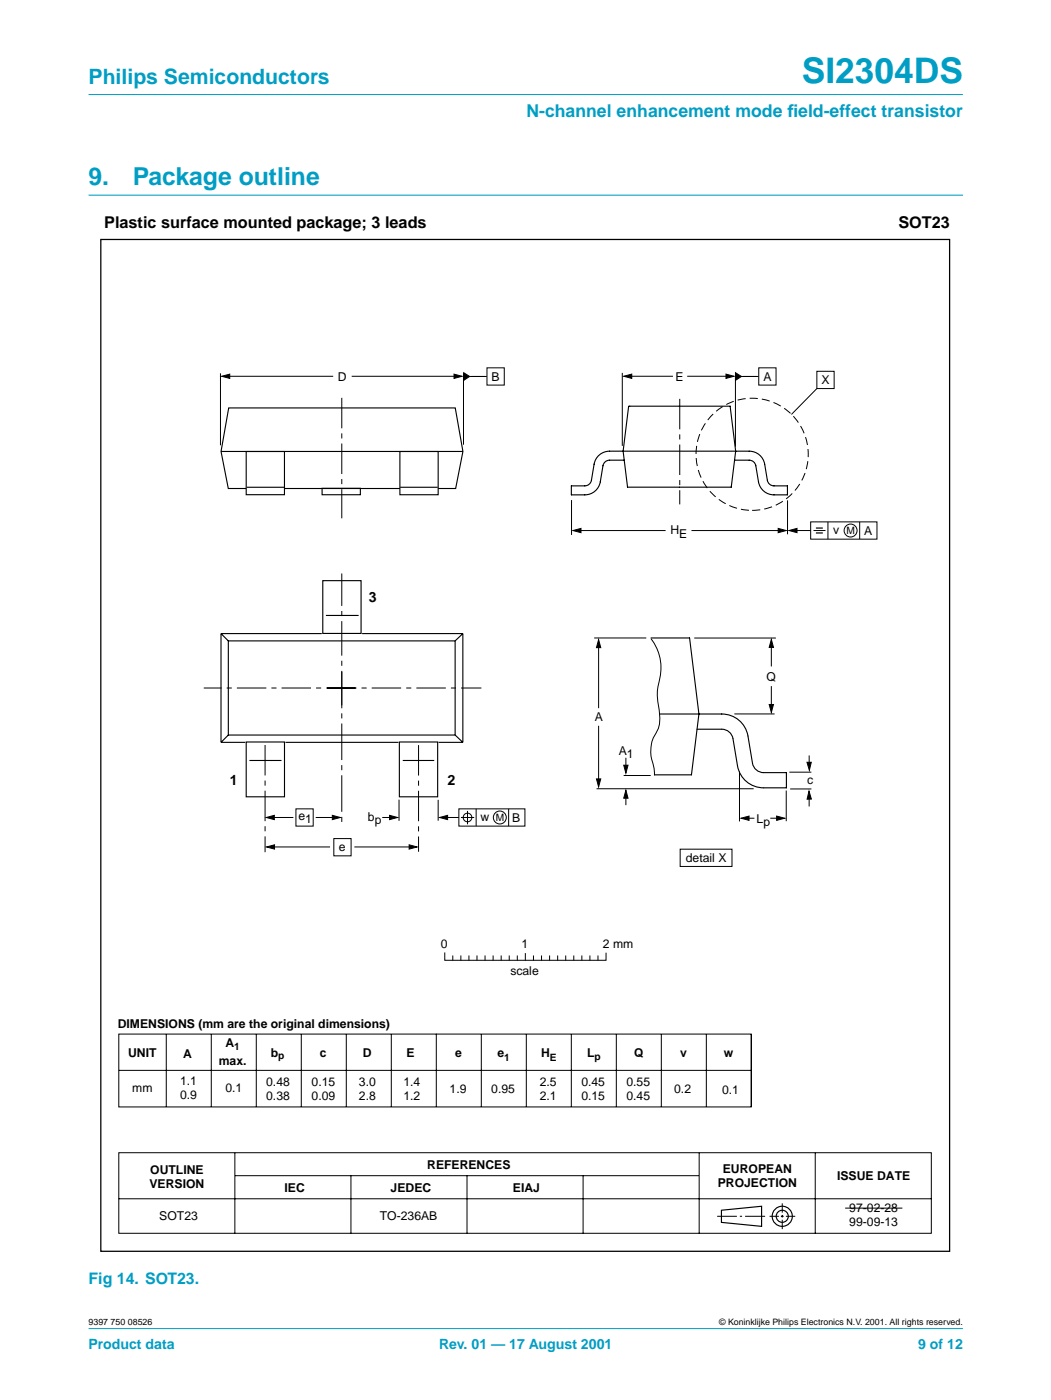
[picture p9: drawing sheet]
<svg xmlns="http://www.w3.org/2000/svg" width="210mm" height="280mm" viewBox="0 0 210 280" stroke-linecap="round" stroke-linejoin="round" font-family="sans-serif">
<g fill="#009ec4" stroke="#009ec4" stroke-width=".2">
<path d="M17.7 18.9h174.6z"/>
<path d="M17.7 265.5h174.6z"/>
</g>
<path d="M17.7 39h174.7" fill="none" stroke="#009ec4" stroke-width=".21"/>
<g fill="none" stroke="#000" stroke-width=".2">
<path d="M44 74.6v14.4M45.2 75.2h21.3M70.2 75.2h21.2M92.6 74.7v14.2M93.2 75.2h4M97.3 73.5h3.4v3.5h-3.4zM124.3 74.5v14.6M125.3 75.2h9.1M137.2 75.2h8.6M146.9 75.1v14.2M147.4 75.2h4.1M151.5 73.5h3.5v3.5h-3.5z"/>
<path d="M163.1 74.2h3.5v3.4h-3.5zM163.1 77.6l-5 5.2M114.1 99.9v7M157.3 100v6.8M115.2 106h17.7M138.1 106h17.9M158.5 106h3.4M161.9 104.3h13.2v3.4h-13.2zM162.5 106h2.4M165.4 104.3v3.4M171.7 104.3v3.4M119.6 128.9v12.6"/>
<path d="M130 127.6a9.9 9.9 0 0 1 1.4 9.6 12.5 12.5 0 0 0 .3 5.2 6.2 6.2 0 0 1-1.2 5 7.9 7.9 0 0 0 .1 6l.1 1.5M138.7 127.5h16.3M154 128.5v4.7M154 137.1v4.5M79.7 159.8v4.2M87.5 159.8v4.2M119.1 157.6h31.4M119.6 145v11.2M125 151.4v2.6M125 158.9v2M146.7 142.7h8M147.7 154.1v10"/>
<path d="M157 158v6.1M157.7 154.3h4.3M157.8 157.7h4.3M161.6 159.1v2.1M161.6 151v2.4M54.1 163.4h4.5M54.1 169.2h11.8M59.1 161.6h3.5v3.5h-3.5zM63.1 163.4h4M66.7 167.6h3.4v3.4h-3.4zM70.8 169.2h11.7M76.3 163.4h2.3"/>
<path d="M88.7 163.4h2.9M91.6 161.6h13.2v3.5h-13.2zM92.1 163.4h2.6M93.4 162v2.7M95.1 161.6v3.5M101.6 161.6v3.5M135.8 169.7h10.4v3.4h-10.4zM148.9 163.5h1.8M153.8 163.5h1.8M88.8 190.4v1.5h32.2v-1.4M90.4 191v.8M92 191v.8"/>
<path d="M93.7 191v.8M95.3 191v.8M96.9 191v.8M98.5 191v.8M100.1 191v.8M101.7 191v.8M103.3 191v.8M104.9 190.5v1.4M106.5 191v.8M108.2 191v.8M109.8 191v.8M111.4 191v.8"/>
<path d="M113 191v.8M114.6 191v.8M116.2 191v.8M117.8 191v.8M119.4 191v.8M23.7 206.6h126.3v14.6h-126.3zM23.8 213.9h126.2M33.2 206.6v14.6M42.2 206.6v14.6M51.2 206.6v14.6M60.2 206.6v14.6M69.2 206.6v14.6"/>
<path d="M78.1 206.6v14.6M87.1 206.6v14.6M96.1 206.6v14.6M105.1 206.6v14.6M114.1 206.6v14.6M123.1 206.6v14.6M132.1 206.6v14.6M141.1 206.6v14.6M150.1 206.6v14.6M23.7 230.3h162.3v16.1h-162.3zM23.7 239.5h162.3M46.9 230.4v16"/>
<path d="M46.9 234.9h92.7M70.1 234.9v11.5M93.3 234.9v11.5M116.5 234.9v11.5M139.6 230.4v16M162.8 230.4v16M143.2 243h4M147.8 243h.4M148.8 243h4M153.7 243h1.9M156 243h.5M156.2 240.5v1.8"/>
<path d="M156.2 242.8v.5M156.2 243.7v1.9M157 243h1.8"/>
<circle cx="169.9" cy="106" r="1.29"/>
<circle cx="93.4" cy="163.4" r=".86"/>
<circle cx="99.8" cy="163.4" r="1.29"/>
</g>
<g fill="none" stroke="#000" stroke-width=".23">
<path d="M144.1 241.8l8-.8v4.1l-8-.8z"/>
<circle cx="156.2" cy="243" r="2.01"/>
<circle cx="156.2" cy="243" r="1.21"/>
</g>
<g fill="#000" stroke="#000" stroke-width=".2">
<path d="M44.3 75.2l1.6-.4v.8zM90.7 74.8l1.6 .4-1.6 .4zM92.6 74.5l1.2 .7-1.2 .8zM124.6 75.2l1.6-.4v.8zM145 74.8l1.6 .4-1.6 .4zM146.9 74.5l1.2 .7-1.2 .8zM114.4 106l1.6-.4v.8zM155.4 105.6l1.6 .4-1.6 .4zM157.6 106l1.6-.4v.8zM119.6 127.8l.4 1.6h-.9zM154 127.8l.5 1.6h-.9zM119.1 155.6h.9l-.4 1.6z"/>
<path d="M125 157.9l.4 1.6h-.8zM124.6 152.9h.8l-.4 1.6zM153.6 140.8h.9l-.5 1.6zM161.6 158.1l.4 1.6h-.8zM161.2 152.3h.8l-.4 1.6zM53.2 163.4l1.6-.5v.9zM53.2 169.2l1.6-.4v.9zM66.4 162.9l1.6 .5-1.6 .4zM77.8 162.9l1.6 .5-1.6 .4zM81.7 168.8l1.6 .4-1.6 .5zM87.8 163.4l1.6-.5v.9zM148 163.5l1.6-.4v.8z"/>
<path d="M155.1 163.1l1.6 .4-1.6 .4z"/>
</g>
<path d="M65.3 137.5h30.8M71 137.5h-30.3" fill="none" stroke="#000" stroke-width=".2" stroke-dasharray="5.9 1 1 1" stroke-linecap="butt"/>
<path d="M68.3 141v-26.4" fill="none" stroke="#000" stroke-width=".2" stroke-dasharray="6.9 1 1 1" stroke-linecap="butt"/>
<path d="M68.3 134.2v30.1" fill="none" stroke="#000" stroke-width=".2" stroke-dasharray="7.3 1 1 1" stroke-linecap="butt"/>
<path d="M163 105.5h1.3M163 106.5h1.3" fill="none" stroke="#000" stroke-width=".24"/>
<path d="M20.1 47.9h169.6v202.1h-169.6z" fill="none" stroke="#000" stroke-width=".25"/>
<g fill="none" stroke="#000" stroke-width=".22">
<path d="M44.2 90.2h48.2M45.7 81.5h45.2l1.6 8.7-1.5 7.4h-45.4l-1.5-7.4zM64.3 97.6h7.7v1.3h-7.7zM64.5 116h7.6v10.6h-7.6zM44.1 126.6l1.5 1.5M44.1 126.6v21.7M44.1 126.6h20.2M45.6 128.1h45.3v18.8h-45.3zM65.1 123h6.5M72.3 126.6h20.1M92.4 126.6l-1.5 1.5M92.4 126.6v21.7"/>
<path d="M44.1 148.3h4.9M45.6 146.9l-1.5 1.4M49.2 148.3h7.6v10.9h-7.6zM49.8 152h6.4M57 148.3h22.6M79.8 148.3h7.6v10.9h-7.6zM80.4 152h6.3M87.6 148.3h4.8M90.9 146.9l1.5 1.4"/>
</g>
<circle cx="150.2" cy="90.8" r="11.2" fill="none" stroke="#000" stroke-width=".2" stroke-dasharray="1.6 .8" stroke-linecap="butt"/>
<path d="M68.3 79.5v24.1M135.8 79.7v21.1M52.9 148.9v21.4M83.6 148.9v21.3" fill="none" stroke="#000" stroke-width=".2" stroke-dasharray="6.1 1 1 1" stroke-linecap="butt"/>
<path d="M49.2 90.2h7.6v8.7h-7.6z" fill="#fff" stroke="#000" stroke-width=".22"/>
<path d="M49.3 97.4h7.5" fill="none" stroke="#000" stroke-width=".22"/>
<path d="M79.9 90.2h7.6v8.7h-7.6z" fill="#fff" stroke="#000" stroke-width=".22"/>
<path d="M79.9 97.4h7.5M124.7 92h-2.9a1.34 1.34 0 0 0-1.4 1.1l-.5 3.2a3.1 3.1 0 0 1-3.1 2.6h-2.7v-1.8h2.7a1.34 1.34 0 0 0 1.3-1.1l.6-3.2a3.1 3.1 0 0 1 3.1-2.6h27.8a3.1 3.1 0 0 1 3.1 2.6l.6 3.2a1.34 1.34 0 0 0 1.3 1.1h2.7v1.8h-2.7a3.1 3.1 0 0 1-3.1-2.6l-.5-3.2a1.34 1.34 0 0 0-1.4-1.1h-2.9M125.6 81.2h20.2l1.1 9-.9 7.1h-20.7l-.9-7.1zM130 127.5h7.7l1.9 15.2-1.5 12.1h-7.4M131.7 142.7h12.4a5.3 5.3 0 0 1 5.3 4.4l.9 5.4a2.26 2.26 0 0 0 2.2 1.9h4.6v3h-4.6a5.3 5.3 0 0 1-5.2-4.4l-.9-5.4a2.26 2.26 0 0 0-2.3-1.9h-4.9" fill="none" stroke="#000" stroke-width=".22"/>
<path d="M118.7 127.5h10.3M124.5 155h5.5M168.8 241.4h11.4" fill="none" stroke="#000" stroke-width=".2"/>
<text font-size="7.1" fill="#009ec4" x="160.2" y="16.5">SI2304DS</text>
<g font-size="4.9" fill="#009ec4">
<text x="17.7" y="37">9.</text>
<text x="26.5" y="37">Package outline</text>
</g>
<text font-size="4.2" fill="#009ec4" x="17.7" y="16.8">Philips Semiconductors</text>
<g font-size="3.5" fill="#009ec4">
<text x="105.2" y="23.4">N-channel enhancement mode f</text>
<text x="157.3" y="23.4">ield-effect transistor</text>
</g>
<g font-size="3.2">
<text x="20.8" y="45.5">Plastic surface mounted package; 3 leads</text>
<text x="179.4" y="45.5">SOT23</text>
</g>
<text font-size="3.2" fill="#009ec4" x="17.7" y="256.6">Fig 14. SOT23.</text>
<g font-size="2.8">
<text x="73.6" y="120.3">3</text>
<text x="45.9" y="156.9">1</text>
<text x="89.4" y="156.9">2</text>
</g>
<g font-size="2.8" fill="#009ec4">
<text x="17.7" y="269.5">Product data</text>
<text x="87.7" y="269.5">Rev. 01 — 17 August 2001</text>
<text x="183.4" y="269.5">9 of 12</text>
</g>
<g font-size="2.4">
<text x="67.4" y="76.1">D</text>
<text x="98.2" y="76.1">B</text>
<text x="134.9" y="76.1">E</text>
<text x="152.5" y="76.1">A</text>
<text x="164" y="76.8">X</text>
<text x="133.9" y="106.6">H</text>
<text x="135.7" y="107.4">E</text>
<text x="166.4" y="106.7">v</text>
<text x="172.6" y="106.9">A</text>
<text x="153.1" y="136">Q</text>
<text x="118.8" y="144.1">A</text>
<text x="123.6" y="150.8">A</text>
<text x="125.2" y="151.4">1</text>
<text x="161.2" y="156.7">c</text>
<text x="59.6" y="163.8">e</text>
<text x="60.9" y="164.4">1</text>
<text x="73.5" y="164.1">b</text>
<text x="74.8" y="164.7">p</text>
<text x="96" y="164.1">w</text>
<text x="102.3" y="164.3">B</text>
<text x="151.1" y="164.4">L</text>
<text x="152.5" y="165.1">p</text>
<text x="67.7" y="170">e</text>
<text x="137" y="172.3">detail X</text>
<text x="88" y="189.5">0</text>
<text x="104.1" y="189.5">1</text>
<text x="120.4" y="189.5">2 mm</text>
<text x="101.9" y="194.9">scale</text>
<text x="23.5" y="205.5">DIMENSIONS (mm are the original dimensions)</text>
<text x="45" y="209.3">A</text>
<text x="25.6" y="211.2">UNIT</text>
<text x="36.6" y="211.3">A</text>
<text x="43.7" y="212.7">max.</text>
<text x="54.1" y="211.2">b</text>
<text x="63.9" y="211.2">c</text>
<text x="72.5" y="211.2">D</text>
<text x="81.2" y="211.2">E</text>
<text x="90.9" y="211.2">e</text>
<text x="99.4" y="211.2">e</text>
<text x="108.1" y="211.2">H</text>
<text x="117.3" y="211.2">L</text>
<text x="126.7" y="211.2">Q</text>
<text x="135.8" y="211.2">v</text>
<text x="144.6" y="211.2">w</text>
<text x="26.4" y="218.2">mm</text>
<text x="36" y="216.8">1.1</text>
<text x="36" y="219.7">0.9</text>
<text x="45" y="218.2">0.1</text>
<text x="53.2" y="216.9">0.48</text>
<text x="53.2" y="219.8">0.38</text>
<text x="62.2" y="217">0.15</text>
<text x="62.2" y="219.9">0.09</text>
<text x="71.7" y="217">3.0</text>
<text x="71.7" y="219.9">2.8</text>
<text x="80.6" y="217">1.4</text>
<text x="80.6" y="219.9">1.2</text>
<text x="89.8" y="218.4">1.9</text>
<text x="98.1" y="218.4">0.95</text>
<text x="107.8" y="217">2.5</text>
<text x="107.8" y="219.9">2.1</text>
<text x="116.1" y="217">0.45</text>
<text x="116.1" y="219.9">0.15</text>
<text x="125.1" y="217">0.55</text>
<text x="125.1" y="219.9">0.45</text>
<text x="134.6" y="218.4">0.2</text>
<text x="144.2" y="218.6">0.1</text>
<text x="85.3" y="233.6">REFERENCES</text>
<text x="29.9" y="237.4">VERSION</text>
<text x="30" y="234.6">OUTLINE</text>
<text x="56.8" y="238.2">IEC</text>
<text x="78" y="238.2">JEDEC</text>
<text x="102.4" y="238.2">EIAJ</text>
<text x="143.4" y="237.2">PROJECTION</text>
<text x="144.4" y="234.3">EUROPEAN</text>
<text x="167.2" y="235.8">ISSUE DATE</text>
<text x="31.8" y="243.9">SOT23</text>
<text x="75.9" y="243.9">TO-236AB</text>
<text x="169.6" y="242.2">97-02-28</text>
<text x="169.6" y="245.1">99-09-13</text>
</g>
<g font-size="2">
<text x="169.1" y="106.7">M</text>
<text x="99" y="164.1">M</text>
<text x="46.8" y="209.9">1</text>
<text x="55.6" y="211.6">p</text>
<text x="100.7" y="212">1</text>
<text x="109.8" y="212">E</text>
<text x="118.7" y="211.8">p</text>
</g>
<g font-size="1.8">
<text x="17.7" y="264.8">9397 750 08526</text>
<text x="143.7" y="264.8">© Koninklijke Philips Electronics N.V. 2001. All rights reserved.</text>
</g>
</svg>
